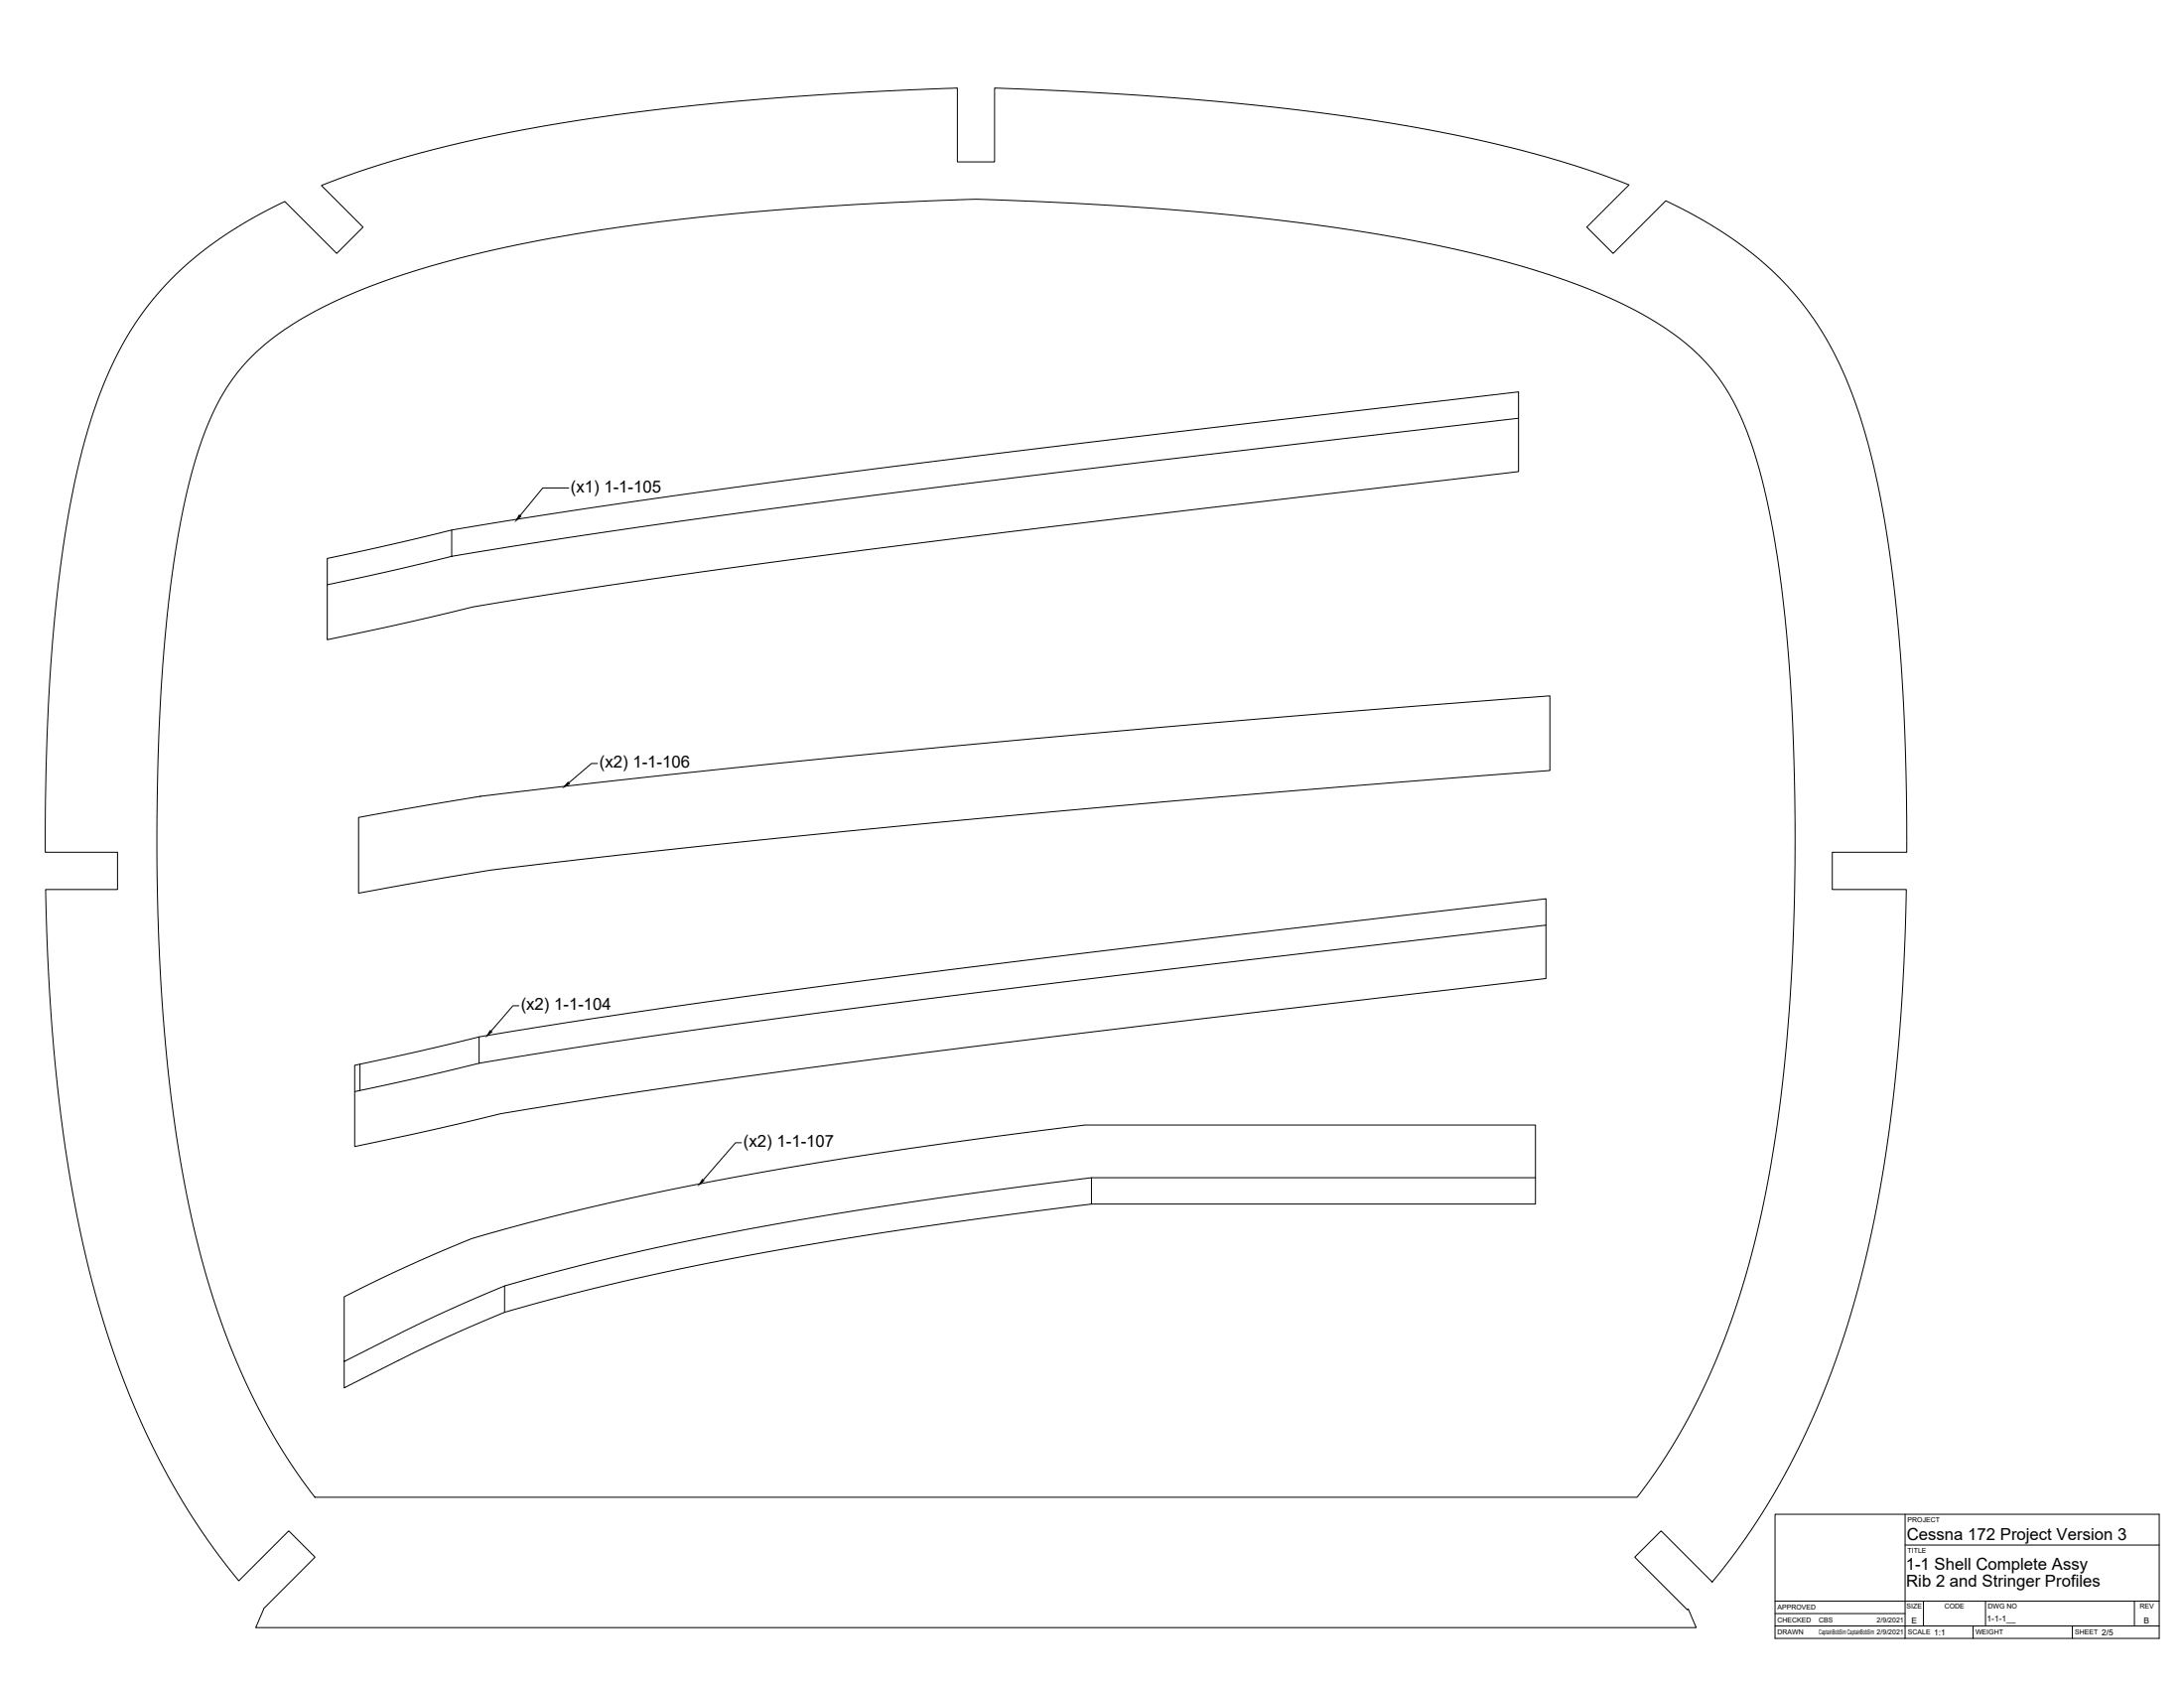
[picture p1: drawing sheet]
<svg xmlns="http://www.w3.org/2000/svg" width="1118mm" height="864mm" viewBox="0 0 1118 864" stroke-linecap="round" stroke-linejoin="round" font-family="sans-serif">
<!-- layer: Visible -->
<g fill="none" stroke="#000" stroke-width=".51">
<path d="M88 142l12-10 13-10 17-11 16-8 26 27 14-14-22-21 18-7 17-5 23-7 22-5 23-4 29-5 53-7 70-6 71-4v38h19v-38l25 1a1327 1327 0 0 1 214 24l25 5 19 6 22 6 20 8-22 21 13 14 27-27 15 7 13 8 10 7 10 7a169 169 0 0 1 54 87v3a655 655 0 0 1 20 145l2 39v30h-38v19h38l-1 7a860 860 0 0 1-20 180l-10 39-8 21-6 15a359 359 0 0 1-55 92l-26-26-13 14 26 27 1-1 4 10h-737l4-10 26-26-13-14-26 26-6-8-13-17-10-16-10-18-9-18-8-18-8-23-8-24-5-21a883 883 0 0 1-22-191h37v-19h-37l1-41 1-47 4-39 4-35a303 303 0 0 1 29-96 152 152 0 0 1 26-36zM129 182l9-7 8-7 12-7 14-7 14-6 16-6 18-6 20-5 42-9 47-7 57-7 59-4a661 661 0 0 1 105 0l60 4 55 6 43 6 40 8 37 10 31 11 24 12 12 7 10 7a116 116 0 0 1 37 62l4 12a750 750 0 0 1 15 156 993 993 0 0 1-13 197 394 394 0 0 1-52 143l-15 21h-677l-16-22-15-27a448 448 0 0 1-40-141 1168 1168 0 0 1-2-284 277 277 0 0 1 23-85 96 96 0 0 1 18-25zM777 214v-14l-202 24-128 16-121 16-95 15v14M231 271l-64 15v13M167 299l26-5a894 894 0 0 1 107-20l75-11 100-13 302-36v27l-298 36-106 14-84 12a656 656 0 0 0-85 16l-37 8zM183 418a1662 1662 0 0 1 158-22l106-10 101-10 127-11 118-9v38l-134 11-137 12-115 11-105 11a1181 1181 0 0 0-119 18zM791 473v-13l-202 24-146 18-103 14-95 14v14M245 530l-63 15v13M182 558l25-5a899 899 0 0 1 107-20l84-12 91-12 302-36v28l-298 35-106 14-84 12a656 656 0 0 0-85 17l-36 8zM559 603v13l-69 9-57 9-52 9-51 10a1128 1128 0 0 0-72 18M786 603v13h-227M258 658v13l-38 17-44 22v-13"/>
<path d="M176 663a651 651 0 0 1 70-31 1764 1764 0 0 1 249-49l60-7h231v27h-227l-78 10-53 8-57 10-46 10a837 837 0 0 0-70 18l-38 17-41 21z"/>
</g>
<!-- layer: Visible Narrow -->
<path d="M184 544v14" fill="none" stroke="#000" stroke-width=".51"/>
<!-- layer: Titleblock -->
<path d="M908 775h197v63h-197zM975 775v63M975 790h130M908 819h197M984 819v13M1016 819v13M1092 819v13M908 832h197M908 826h67M1010 832v6M1060 832v6" fill="none" stroke="#000" stroke-width=".51"/>
<!-- layer: Annotations -->
<path d="M266 264h1l-3 2zM291 400v1l-2 2zM251 527l1 1-3 2zM359 603l1 1-2 2z" fill="#000" stroke="#000" stroke-width=".51"/>
<path d="M291 250h-13l-12 14M306 391h-3l-12 10M266 515h-4l-11 13M379 585h-3l-16 19" fill="none" stroke="#000" stroke-width=".51"/>
<g font-size="8.5">
<text x="292" y="252">(x1) 1-1-105</text>
<text x="307" y="393">(x2) 1-1-106</text>
<text x="267" y="517">(x2) 1-1-104</text>
<text x="380" y="587">(x2) 1-1-107</text>
<text x="976" y="788">Cessna 172 Project Version 3</text>
<text x="975" y="803">1-1 Shell Complete Assy</text>
<text x="975" y="812">Rib 2 and Stringer Profiles</text>
</g>
<g font-size="4.3">
<text x="978" y="831">E</text>
<text x="1017" y="830">1-1-1__</text>
<text x="1097" y="831">B</text>
<text x="990" y="837">1:1</text>
<text x="1076" y="837">2/5</text>
</g>
<g font-size="3.5">
<text x="976" y="779">PROJECT</text>
<text x="976" y="794">TITLE</text>
<text x="910" y="824">APPROVED</text>
<text x="976" y="823">SIZE</text>
<text x="995" y="823">CODE</text>
<text x="1017" y="823">DWG NO</text>
<text x="1095" y="823">REV</text>
<text x="910" y="830">CHECKED</text>
<text x="931" y="830">CBS</text>
<text x="960" y="830">2/9/2021</text>
<text x="910" y="836">DRAWN</text>
<text x="931" y="836">CaptainBobSim CaptainBobSim 2/9/2021</text>
<text x="976" y="836">SCALE</text>
<text x="1011" y="836">WEIGHT</text>
<text x="1062" y="836">SHEET</text>
</g>
</svg>
